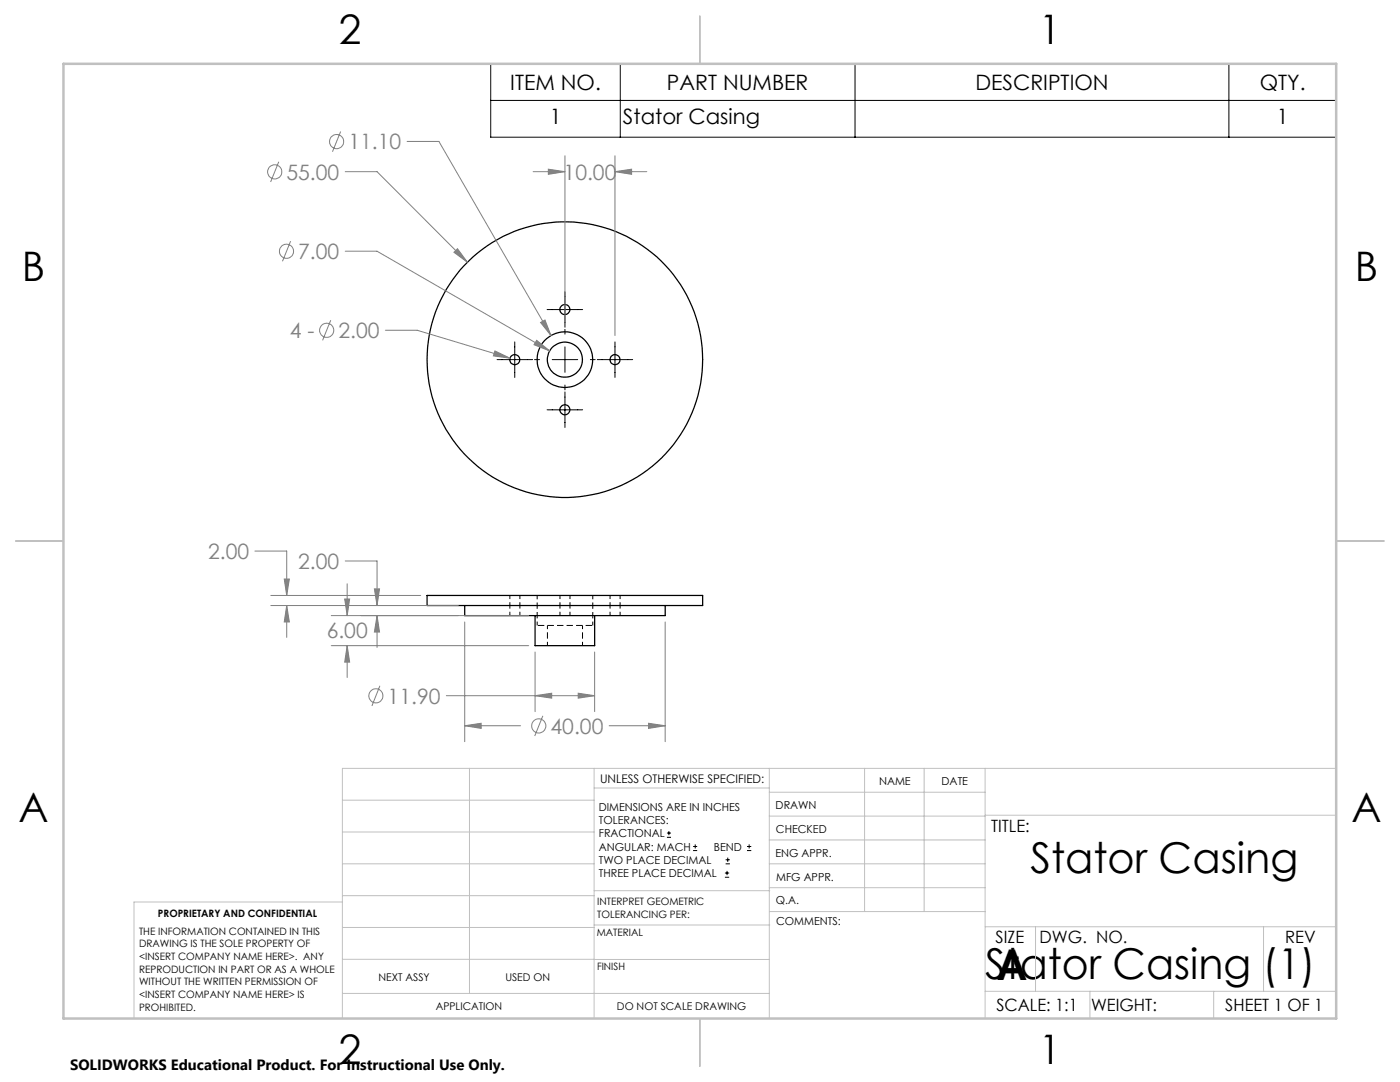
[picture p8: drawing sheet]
<svg xmlns="http://www.w3.org/2000/svg" width="279mm" height="216mm" viewBox="0 0 279 216" stroke-linecap="round" stroke-linejoin="round" font-family="sans-serif">
<g fill="none" stroke="#000" stroke-width=".25">
<path d="M85.2 118.8h55v2h-55zM92.7 120.8v2h40.1v-2M106.8 122.8v6h11.9v-6"/>
<circle cx="102.7" cy="71.8" r=".99"/>
<circle cx="112.7" cy="61.8" r="1"/>
<circle cx="112.7" cy="71.8" r="5.6"/>
<circle cx="112.7" cy="71.8" r="27.5"/>
<circle cx="112.7" cy="71.8" r="3.5"/>
<circle cx="122.7" cy="71.8" r=".99"/>
<circle cx="112.7" cy="81.8" r="1"/>
</g>
<path d="M107.2 124.8h11.1" fill="none" stroke="#000" stroke-width=".2" stroke-dasharray="1.3 .6" stroke-dashoffset="-.2" stroke-linecap="butt"/>
<path d="M101.8 118.8v4M107.2 118.8v6M111.8 118.8v4M121.8 118.8v4M103.8 122.8v-4M109.3 124.8v4M113.8 122.8v-4M116.3 128.8v-4M118.3 124.8v-6M123.8 122.8v-4" fill="none" stroke="#000" stroke-width=".2" stroke-dasharray="1.3 .6" stroke-dashoffset=".5" stroke-linecap="butt"/>
<g fill="none" stroke="#808080" stroke-width=".2">
<path d="M55.6 32.3l-1.6 4M68 26.2l-1.6 4.1M68.9 34.3h6.3l18.1 18M81.2 28.2h6.4l22.4 38.8M106.4 34.3h6.3M109.4 33.8l3.3 .5-3.3 .5zM112.7 31.1v33.4M122.7 34.3l3.3-.5v1zM122.7 34.3h6.4M122.7 31.1v35.9M58 48.1l-1.6 4M68.9 50.1h6.3l34.5 19.9"/>
<path d="M90.6 50.3l.7-.7 2 2.7zM66 63.9l-1.6 4M76.9 65.9h6.4l18.5 5.6M98.8 70l3 1.5-3.3-.5zM107.1 67.9l2.6 2.1-3.1-1.2zM107.9 64.3l.9-.4 1.2 3.1zM50.9 110h6.3v8.8M54 118.8h30M56.7 115.5h1l-.5 3.3zM68.8 119.5h1l-.5 3.3zM68.9 111.9h6.3v8.9M69.3 116.5v6.3"/>
<path d="M74.7 117.5h1l-.5 3.3zM54 120.8h37.5M57.2 120.8l.5 3.3h-1zM57.2 120.8v6.4M66.1 122.8h39.4M66.1 128.8h39.4M69.3 128.8l.5 3.3h-1zM69.3 128.8v6.4M75.2 122.8l.5 3.3h-1zM75.2 122.8v6.4M75.8 136.8l-1.6 4.1M89.1 138.8h29.6"/>
<path d="M92.7 124.1v23.9M106.8 138.8l3.3-.5v1zM106.8 130.1v11.9M115.4 138.3l3.3 .5-3.3 .5zM118.7 130.1v11.9M132.8 124.1v23.9M92.7 144.8l3.3-.5v1zM92.7 144.8h11.2M108.3 142.8l-1.6 4.1M121.6 144.8h11.2M129.4 144.3l3.4 .5-3.4 .5z"/>
<circle cx="54.8" cy="34.3" r="1.41"/>
<circle cx="67.2" cy="28.2" r="1.41"/>
<circle cx="57.2" cy="50.1" r="1.41"/>
<circle cx="65.2" cy="65.9" r="1.41"/>
<circle cx="75" cy="138.8" r="1.41"/>
<circle cx="107.5" cy="144.8" r="1.42"/>
</g>
<g fill="none" stroke="#000" stroke-width=".2">
<path d="M97.9 12.7h168.8v14.7h-168.8zM123.8 12.7v14.7M170.6 12.7v14.7M245.3 12.7v14.7M97.9 20h168.8M112.7 58.2v7.1M99.2 71.8h7.1M102.7 68.2v7.1M106.7 71.8h1M109.2 61.8h7.1M110.2 71.8h5.1M112.7 65.7v1"/>
<path d="M112.7 69.2v5.1M112.7 76.8v1M112.7 78.2v7.1M117.8 71.8h1M119.2 71.8h7.1M122.7 68.2v7.1M109.2 81.8h7.1M133.1 167.1h.8M133.1 166.2h.8M133.5 165.8v.9M138.3 169.7h.8M138.3 168.9h.8"/>
<path d="M138.7 168.5v.8M144.7 175h.8M144.7 174.2h.8M144.8 172.4h.9M144.8 171.6h.9M145.1 173.8v.8M145.2 171.1v.9M149.1 169.7h.8M149.1 168.9h.8M149.5 168.5v.8"/>
</g>
<g fill="none" stroke="#c0c0c0" stroke-width=".2">
<path d="M68.3 159.7h50.3M93.7 153.3v44.9M118.6 153.3v49.9M118.6 157.2h34.9M153.5 153.3v49.9M153.5 158.1h43.1M172.5 153.3v28.6M184.4 153.3v28.6M196.6 153.3v49.9M266.7 153.3h-198.4v49.9M68.3 178.7h50.3M68.3 172.4h50.3"/>
<path d="M68.3 166h50.3M68.3 180h-41.6v23.2M118.6 177.7h35M153.5 167.6h43.1M153.5 162.8h43.1M153.5 172.4h43.1M153.5 177.1h43.1M196.6 162.7h70.1M68.3 198.2h85.2M68.3 191.4l85.2 .1M68.3 185.1h50.3M118.6 184.6h35"/>
<path d="M153.6 181.9h43M196.6 197.8h70.1M196.6 184.9h70.1M206.7 184.9v12.9M217.5 197.8v5.4M242.2 197.8v5.4M252.2 184.9v12.9"/>
</g>
<path d="M139.7 3.2v9.5M3.1 107.9h9.6M266.7 107.9h9.5M139.7 203.2v9.6" fill="none" stroke="#c0c0c0" stroke-width=".25"/>
<path d="M12.7 12.7h254v190.5h-254z" fill="none" stroke="#c0c0c0" stroke-width=".5"/>
<path d="M91.3 49.6l-.7 .7 2.7 2zM107.1 67.9l-.5 .9 3.1 1.2zM107.9 64.3l2.1 2.7-1.2-3.1zM98.8 70l-.3 1 3.3 .5zM109.4 33.8l3.3 .5-3.3 .5zM122.7 34.3l3.3-.5v1zM129.4 144.3l3.4 .5-3.4 .5zM92.7 144.8l3.3-.5v1zM115.4 138.3l3.3 .5-3.3 .5zM106.8 138.8l3.3-.5v1zM56.7 115.5h1l-.5 3.3zM57.2 120.8l.5 3.3h-1zM74.7 117.5h1l-.5 3.3zM75.2 122.8l.5 3.3h-1zM68.8 119.5h1l-.5 3.3zM69.3 128.8l.5 3.3h-1z" fill="#808080"/>
<g font-size="8.5">
<text x="205.6" y="174.2">Stator Casing</text>
<text x="196.6" y="195.4">Stator Casing (1)</text>
<text x="198.9" y="195.5">A</text>
</g>
<g font-size="8.1">
<text x="67.6" y="8.9">2</text>
<text x="207.3" y="8.9">1</text>
<text x="4.4" y="56.1">B</text>
<text x="270.4" y="56.1">B</text>
<text x="3.7" y="164.1">A</text>
<text x="269.7" y="164.1">A</text>
<text x="67.6" y="212.4">2</text>
<text x="207.3" y="212.4">1</text>
</g>
<g font-size="4.2">
<text x="101.8" y="17.9">ITEM NO.</text>
<text x="133.1" y="17.9">PART NUMBER</text>
<text x="194.7" y="17.9">DESCRIPTION</text>
<text x="251.4" y="17.9">QTY.</text>
<text x="109.7" y="24.8">1</text>
<text x="124.3" y="24.8">Stator Casing</text>
<text x="254.8" y="24.8">1</text>
</g>
<g font-size="4.2" fill="#808080">
<text x="69.5" y="29.8">11.10</text>
<text x="57.2" y="35.8">55.00</text>
<text x="112.5" y="35.8">10.00</text>
<text x="59.5" y="51.7">7.00</text>
<text x="57.8" y="67.4">4 -</text>
<text x="67.5" y="67.4">2.00</text>
<text x="41.5" y="111.5">2.00</text>
<text x="59.5" y="113.5">2.00</text>
<text x="65.2" y="127.4">6.00</text>
<text x="77.4" y="140.4">11.90</text>
<text x="109.9" y="146.4">40.00</text>
</g>
<g font-size="3.4">
<text x="197.8" y="166">TITLE:</text>
<text x="198.7" y="188.1">SIZE</text>
<text x="207.5" y="188.1">DWG. NO.</text>
<text x="256.5" y="188.2">REV</text>
<text x="198.8" y="201.7">SCALE: 1:1</text>
<text x="217.7" y="201.8">WEIGHT:</text>
<text x="244.5" y="201.7">SHEET 1 OF 1</text>
</g>
<text font-size="3" x="14" y="213.5">SOLIDWORKS Educational Product. For Instructional Use Only.</text>
<text font-size="2.4" x="119.8" y="156.2">UNLESS OTHERWISE SPECIFIED:</text>
<g font-size="2.2">
<text x="119.5" y="161.8">DIMENSIONS ARE IN INCHES</text>
<text x="154.8" y="161.4">DRAWN</text>
<text x="175.4" y="156.6">NAME</text>
<text x="187.9" y="156.7">DATE</text>
<text x="119.5" y="164.4">TOLERANCES:</text>
<text x="119.5" y="167.1">FRACTIONAL</text>
<text x="154.9" y="166.3">CHECKED</text>
<text x="119.5" y="169.7">ANGULAR: MACH</text>
<text x="119.5" y="172.4">TWO PLACE DECIMAL</text>
<text x="142.5" y="169.7">BEND</text>
<text x="154.8" y="170.9">ENG APPR.</text>
<text x="119.5" y="175">THREE PLACE DECIMAL</text>
<text x="154.9" y="175.7">MFG APPR.</text>
<text x="154.9" y="180.4">Q.A.</text>
<text x="154.9" y="184.6">COMMENTS:</text>
</g>
<g font-size="2.1">
<text x="75.5" y="195.7">NEXT ASSY</text>
<text x="100.9" y="195.7">USED ON</text>
<text x="86.9" y="201.5">APPLICATION</text>
<text x="123.1" y="201.6">DO NOT SCALE DRAWING</text>
</g>
<g font-size="2">
<text x="31.5" y="182.9">PROPRIETARY AND CONFIDENTIAL</text>
<text x="119.2" y="180.6">INTERPRET GEOMETRIC</text>
<text x="119.2" y="183.1">TOLERANCING PER:</text>
<text x="27.8" y="186.5">THE INFORMATION CONTAINED IN THIS</text>
<text x="27.8" y="189">DRAWING IS THE SOLE PROPERTY OF</text>
<text x="27.8" y="191.6">&lt;INSERT COMPANY NAME HERE&gt;. ANY</text>
<text x="119.1" y="186.7">MATERIAL</text>
<text x="27.8" y="194.1">REPRODUCTION IN PART OR AS A WHOLE</text>
<text x="27.8" y="196.6">WITHOUT THE WRITTEN PERMISSION OF</text>
<text x="119.1" y="193.5">FINISH</text>
<text x="27.8" y="199.1">&lt;INSERT COMPANY NAME HERE&gt; IS</text>
<text x="27.8" y="201.7">PROHIBITED.</text>
</g>
</svg>
